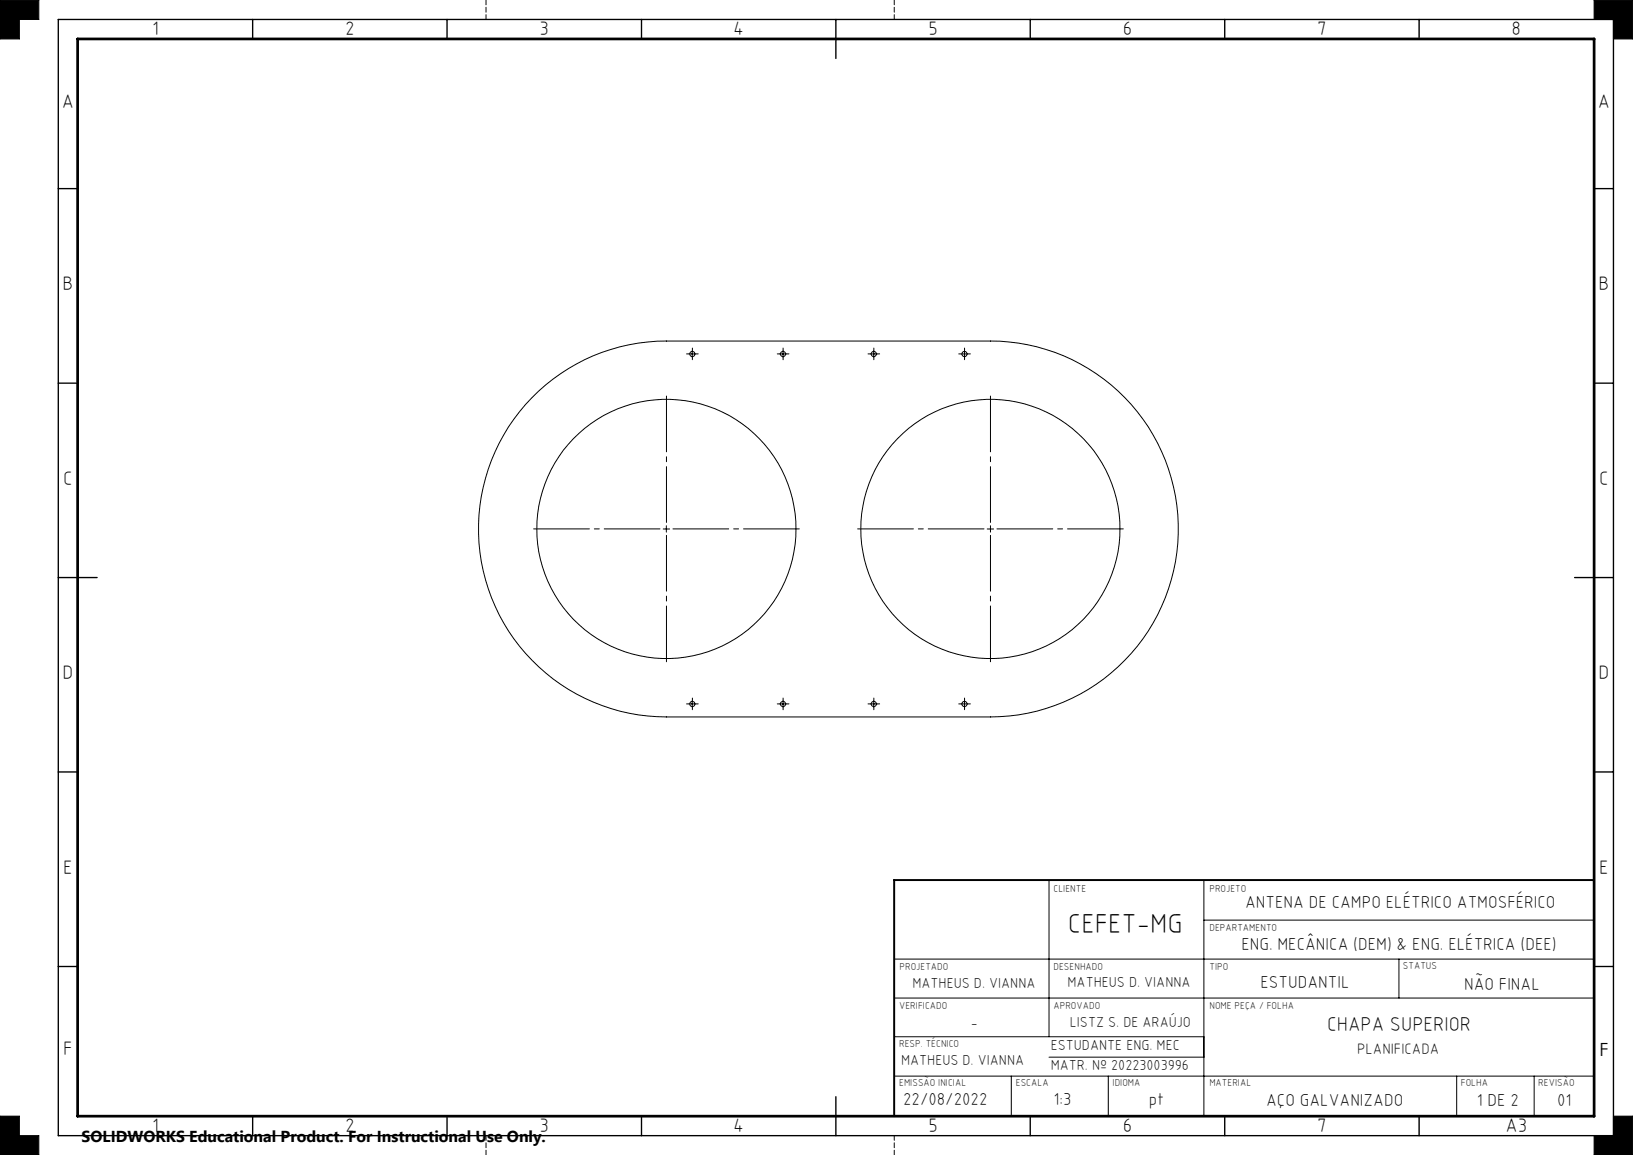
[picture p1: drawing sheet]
<svg xmlns="http://www.w3.org/2000/svg" width="420mm" height="297mm" viewBox="0 0 420 297" stroke-linecap="round" stroke-linejoin="round" font-family="sans-serif">
<path d="M169.7 136h-32.5M171.4 134.3v-32.5M171.4 137.7v32.5M173.1 136h32.5M253.1 136h-32.5M254.7 134.3v-32.5M254.7 137.7v32.5M256.4 136h32.5" fill="none" stroke="#000" stroke-width=".26" stroke-dasharray="15.2 1.3 1.3 1.3" stroke-dashoffset=".9"/>
<g fill="none" stroke="#000" stroke-width=".26" stroke-dasharray="15.2 1.3 1.3 1.3">
<path d="M177.2 91h-.6M178.1 90.2v-.7M178.1 91.8v.7M178.9 91h.7M200.6 91h-.7M201.4 90.2v-.7M201.4 91.8v.7M202.2 91h.7M223.9 91h-.7M224.7 90.2v-.7M224.7 91.8v.7M225.6 91h.6"/>
<path d="M247.2 91h-.6M248.1 90.2v-.7M248.1 91.8v.7M248.9 91h.7M177.2 181h-.6M178.1 180.2v-.7M178.1 181.8v.7M178.9 181h.7M200.6 181h-.7M201.4 180.2v-.7M201.4 181.8v.7M202.2 181h.7"/>
<path d="M223.9 181h-.7M224.7 180.2v-.7M224.7 181.8v.7M225.6 181h.6M247.2 181h-.6M248.1 180.2v-.7M248.1 181.8v.7M248.9 181h.7"/>
</g>
<g fill="none" stroke="#000" stroke-width=".26">
<path d="M0 0h10v5h-5v5h-5zM410 0h10v10h-5v-5h-5zM177.2 91h1.7M178 90.2v1.7M200.6 91h1.6M201.4 90.2v1.7M223.9 91h1.7M224.7 90.2v1.7M247.2 91h1.7M248.1 90.2v1.7M136.8 102.3a48.1 48.1 0 0 1 34.6-14.6h83.3a48.3 48.3 0 0 1 48.4 48.3 48.3 48.3 0 0 1-48.4 48.4h-83.3a48.3 48.3 0 0 1-44.5-29.6 48.3 48.3 0 0 1 9.9-52.5zM170.6 136h1.6"/>
<path d="M171.4 135.2v1.6M253.9 136h1.7M254.7 135.2v1.6M177.2 181h1.7M178 180.2v1.7M200.6 181h1.6M201.4 180.2v1.7M223.9 181h1.7M224.7 180.2v1.7M247.2 181h1.7M248.1 180.2v1.7M269.8 226.3v40.3"/>
<path d="M309.6 226.3v60.7M309.6 236.6h100.4M230 246.6h180M230 256.6h180M359.8 246.6v10M230 276.7h180M230 266.6h79.6M260.1 276.7v10.3M269.8 271.8h39.8M285 276.7v10.3M374.7 276.7v10.3M394.6 276.7v10.3"/>
<path d="M0 287h5v5h5v5h-10zM415 287h5v10h-10v-5h5z"/>
<circle cx="178.1" cy="91" r=".67"/>
<circle cx="201.4" cy="91" r=".67"/>
<circle cx="224.7" cy="91" r=".67"/>
<circle cx="248.1" cy="91" r=".68"/>
<circle cx="171.4" cy="136" r="33.3"/>
<circle cx="254.7" cy="136" r="33.3"/>
<circle cx="178.1" cy="181" r=".67"/>
<circle cx="201.4" cy="181" r=".67"/>
<circle cx="224.7" cy="181" r=".67"/>
<circle cx="248.1" cy="181" r=".68"/>
</g>
<path d="M125 5v-5M230 5v-5M125 292v5M230 292v5" fill="none" stroke="#000" stroke-width=".26" stroke-dasharray="1.3 .6"/>
<g fill="none" stroke="#000" stroke-width=".35">
<path d="M15 5h400v287h-400zM65 5v5M115 5v5M165 5v5M215 5v10M265 5v5M315 5v5M365 5v5M15 48.5h5M410 48.5h5M15 98.5h5M410 98.5h5"/>
<path d="M15 148.5h10M405 148.5h10M15 198.5h5M410 198.5h5M15 248.5h5M410 248.5h5M65 287v5M115 287v5M165 287v5M215 282v10M265 287v5M315 287v5"/>
<path d="M365 287v5"/>
</g>
<path d="M410 226.3h-180v60.7" fill="none" stroke="#000" stroke-width=".5"/>
<path d="M20 10h390v277h-390z" fill="none" stroke="#000" stroke-width=".7"/>
<path d="M0 287v10h10v-5h-5v-5zM415 287h5v10h-10v-5h5zM410 0h10v10h-5v-5h-5zM0 0v10h5v-5h5v-5z" fill-rule="evenodd" fill="#000"/>
<text font-size="7.1" x="274.7" y="239.8">CEFET-MG</text>
<text font-size="5.1" x="341.3" y="265">CHAPA SUPERIOR</text>
<g font-size="5">
<text x="39.1" y="9.1">1</text>
<text x="88.8" y="9.1">2</text>
<text x="138.8" y="9.1">3</text>
<text x="188.6" y="9.1">4</text>
<text x="238.8" y="9.1">5</text>
<text x="288.8" y="9.1">6</text>
<text x="338.8" y="9.1">7</text>
<text x="388.8" y="9.1">8</text>
<text x="15.9" y="27.9">A</text>
<text x="410.9" y="27.9">A</text>
<text x="16.1" y="74.6">B</text>
<text x="411.1" y="74.6">B</text>
<text x="16.3" y="124.6">C</text>
<text x="411.3" y="124.6">C</text>
<text x="16.1" y="174.6">D</text>
<text x="411.1" y="174.6">D</text>
<text x="16.3" y="224.6">E</text>
<text x="411.3" y="224.6">E</text>
<text x="16.3" y="271.4">F</text>
<text x="39.1" y="291.1">1</text>
<text x="88.8" y="291.1">2</text>
<text x="138.8" y="291.1">3</text>
<text x="188.6" y="291.1">4</text>
<text x="238.8" y="291.1">5</text>
<text x="288.8" y="291.1">6</text>
<text x="338.8" y="291.1">7</text>
<text x="387.2" y="291.1">A3</text>
</g>
<text font-size="4.7" x="411.4" y="271.5">F</text>
<g font-size="4.4">
<text x="320.2" y="233.6">ANTENA DE CAMPO ELÉTRICO ATMOSFÉRICO</text>
<text x="319.3" y="244.2">ENG. MECÂNICA (DEM) &amp; ENG. ELÉTRICA (DEE)</text>
<text x="324.2" y="254">ESTUDANTIL</text>
<text x="376.5" y="254.5">NÃO FINAL</text>
<text x="232.3" y="284.1">22/08/2022</text>
<text x="271" y="284.3">1:3</text>
<text x="295.5" y="284.1">pt</text>
<text x="325.6" y="284.3">AÇO GALVANIZADO</text>
<text x="379.8" y="284.5">1 DE 2</text>
<text x="400.5" y="284.3">01</text>
</g>
<text font-size="4.1" x="21" y="293.7">SOLIDWORKS Educational Product. For Instructional Use Only.</text>
<text font-size="3.9" x="349" y="271.1">PLANIFICADA</text>
<g font-size="3.7">
<text x="234.7" y="254.1">MATHEUS D. VIANNA</text>
<text x="274.6" y="253.8">MATHEUS D. VIANNA</text>
<text x="249.7" y="264.3">-</text>
<text x="270.2" y="269.9">ESTUDANTE ENG. MEC</text>
<text x="275.2" y="264.1">LISTZ S. DE ARAÚJO</text>
<text x="231.7" y="273.9">MATHEUS D. VIANNA</text>
<text x="270.2" y="275.2">MATR. Nº 20223003996</text>
</g>
<g font-size="2.6">
<text x="271" y="229.3">CLIENTE</text>
<text x="311.1" y="229.3">PROJETO</text>
<text x="311.1" y="239.3">DEPARTAMENTO</text>
<text x="231.4" y="249.4">PROJETADO</text>
<text x="271" y="249.5">DESENHADO</text>
<text x="311.1" y="249.5">TIPO</text>
<text x="360.8" y="249.2">STATUS</text>
<text x="231.3" y="259.5">VERIFICADO</text>
<text x="271" y="259.5">APROVADO</text>
<text x="311.1" y="259.4">NOME PEÇA / FOLHA</text>
<text x="231.3" y="269.2">RESP. TÉCNICO</text>
<text x="231.3" y="279.3">EMISSÃO INICIAL</text>
<text x="261.3" y="279.3">ESCALA</text>
<text x="286.2" y="279.3">IDIOMA</text>
<text x="311" y="279.3">MATERIAL</text>
<text x="375.7" y="279.3">FOLHA</text>
<text x="395.6" y="279.3">REVISÃO</text>
</g>
</svg>
